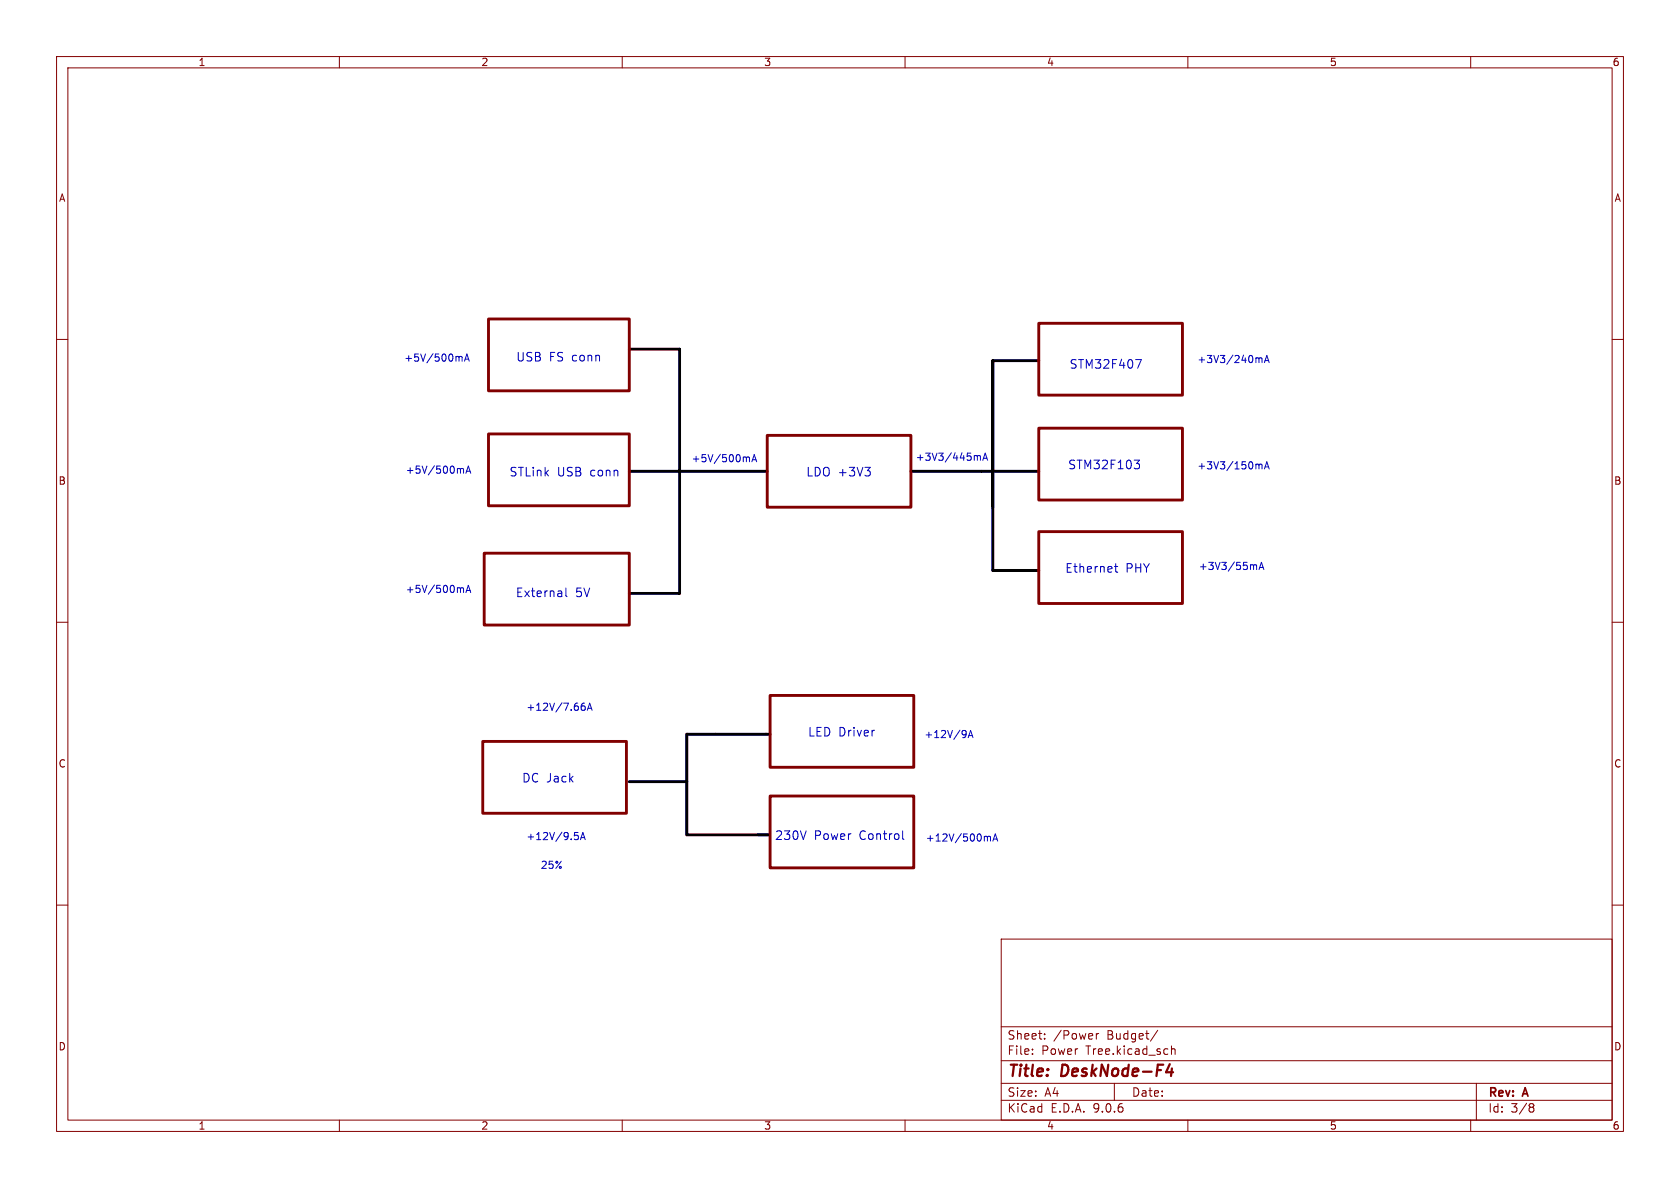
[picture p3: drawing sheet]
<svg xmlns="http://www.w3.org/2000/svg" width="297mm" height="210mm" viewBox="0 0 297 210" stroke-linecap="round" stroke-linejoin="round" font-family="sans-serif">
<g fill="none" stroke="#840000" stroke-width=".18">
<path d="M10 10h277v190h-277zM12 12h273v186h-273zM60 10v2M110 10v2M160 10v2M210 10v2M260 10v2M10 60h2M285 60h2M10 110h2M285 110h2M10 160h2"/>
<path d="M177 166h108v32h-108zM285 160h2M60 198v2M110 198v2M160 198v2M177 194.5h108M177 191.5h108M177 187.5h108M177 181.5h108M182.5 186.3v.1M182.5 185.5v.1M184.7 183.6v.1"/>
<path d="M184.7 182.8v.1M193.8 182.7v1M194.2 182.7l-.2 .1-.2 .2M197 191.5v3M204.7 182.1l-1.3 2M207.1 184.9v1.5M207.1 185.5l.2-.1 .4 .1v.9M210 198v2M260 198v2M261 191.5v6.5M270.6 195.1l.4 .1 .2 .2-.3 .3M270.6 195.7h.3"/>
<path d="M270.9 195.7l.2 .2 .1 .4-.2 .2-.4 .1"/>
</g>
<path d="M206.8 188.1l-.7 1.4h1.3M207.2 188.9l-.2 1.3" fill="none" stroke="#840000" stroke-width=".4"/>
<path d="M111.3 61.7h8.8v43.2h-8.8M183.6 63.8h-8.1v37h8.1M111.3 83.3h24.3M161 83.3h22.6M111.3 138.2h10.1M136.1 129.8h-14.7v17.8h14.5" fill="none" stroke="#000" stroke-width=".51"/>
<g fill="none" stroke="#0000c2" stroke-width=".18">
<path d="M81.2 63.1h.4l.1 .7M82.1 63.8l.4-1.2 .5 1.2M82.2 63.5h.6M200.8 63.6h1l-.7 1.5M222.4 63.3l.2 .1M222.6 63.4v.7M222.6 63.4l.1-.1h.4v.8M223.5 64.1l.5-1.3 .4 1.3M223.7 63.7h.6M81.5 82.9h.4v.8M82.4 83.7l.4-1.3 .4 1.3M82.5 83.3h.6"/>
<path d="M132 80.8h.4l.1 .8M132.9 81.6l.4-1.2 .5 1.2M133 81.3h.6M152.9 82.6h1l-.6 .6M153.8 83.3v.7M172.6 80.5l.2 .2M172.8 80.7v.7M172.8 80.7l.2-.2 .3 .1v.8M173.8 81.4l.4-1.3 .4 1.3M173.9 81h.6M197.2 99.6v1.3l.4 .3M200.5 81.3h.9l-.5 .6 .5 .2v.5l-.2 .3h-.5"/>
<path d="M221.7 99.9h.4l.1 .8M222.4 82.1l.2 .1M222.6 82.2v.7M222.6 82.2l.1-.1h.4v.8M223.5 82.9l.5-1.3 .4 1.3M223.7 82.5h.6M81.5 104h.4v.7M82.4 104.7l.4-1.2 .4 1.2M82.5 104.4h.6M100 103.9v1.4l.3 .2M197 100.1h.6M222.6 100.7l.4-1.3 .4 1.3"/>
<path d="M222.7 100.3h.6M102.8 124.9l.4-.1 .3 .2-.2 .5-.3 .1-.2-.2M103.3 124.3l-.3 .1-.2 .2M103.8 125.6l.5-1.3 .4 1.3M103.9 125.2h.7M154.5 129.1h.1M170.7 129.2v.9M170.8 129.7l-.1 .1M171.2 130.4l.4-1.3 .4 1.3M171.3 130h.6M101.6 147.2h.6M101.7 147.6h.3l.3 .3-.2 .5h-.4"/>
<path d="M102.6 148.4l.4-1.2 .5 1.2M102.7 148.1h.6M159.6 146.9v1.3l.2 .2M174.4 147.8l.2 .2M174.6 148v.7M174.6 148l.1-.2 .3 .1 .1 .8M175.5 148.7l.5-1.3 .4 1.3M175.7 148.3h.6"/>
</g>
<path d="M86.4 56.4h24.9v12.7h-24.9zM183.6 57.2h25.4v12.7h-25.4zM86.4 76.7h24.9v12.7h-24.9zM135.6 77h25.4v12.7h-25.4zM183.6 75.7h25.4v12.7h-25.4zM85.6 97.8h25.7v12.7h-25.7zM183.6 94h25.4v12.7h-25.4zM85.3 131.1h25.4v12.7h-25.4zM136.1 122.9h25.4v12.7h-25.4zM136.1 140.7h25.4v12.7h-25.4z" fill="none" stroke="#800000" stroke-width=".51"/>
<g font-size="2.8" fill="#840000">
<text x="178" y="190.9">Title:</text>
<text x="187.7" y="190.9">DeskNode-F4</text>
</g>
<g font-size="2.1" fill="#0000c2">
<text x="91.2" y="64">USB</text>
<text x="97.1" y="64">FS conn</text>
<text x="189" y="65.3">STM32F407</text>
<text x="188.7" y="83.1">STM32F103</text>
<text x="90" y="84.3">STLink</text>
<text x="98.5" y="84.3">USB</text>
<text x="104.4" y="84.3">conn</text>
<text x="142.5" y="84.3">LDO +3V3</text>
<text x="188.2" y="101.4">Ethernet</text>
<text x="199" y="101.4">PHY</text>
<text x="91.1" y="105.7">External</text>
<text x="101.7" y="105.7">5V</text>
<text x="142.7" y="130.3">LED Driver</text>
<text x="92.2" y="138.4">DC Jack</text>
<text x="136.9" y="148.6">230V</text>
<text x="143.9" y="148.6">Power</text>
<text x="151.9" y="148.6">Control</text>
</g>
<g font-size="2.1" fill="#840000">
<text x="178" y="184">Sheet:</text>
<text x="186.2" y="184">/Power</text>
<text x="195.7" y="184">Budget/</text>
<text x="178" y="186.7">File:</text>
<text x="184.1" y="186.7">Power</text>
<text x="192" y="186.7">Tree.kicad_sch</text>
<text x="178" y="196.9">KiCad</text>
<text x="178" y="194.1">Size:</text>
<text x="184.7" y="194.1">A4</text>
<text x="185.7" y="196.9">E.D.A.</text>
<text x="193.3" y="196.9">9.0.6</text>
<text x="200" y="194.1">Date:</text>
<text x="263" y="194.3">Rev:</text>
<text x="263" y="196.9">Id:</text>
<text x="267.1" y="196.9">3/8</text>
<text x="269.4" y="194.3">A</text>
</g>
<g font-size="1.8" fill="#840000">
<text x="35" y="11.9">1</text>
<text x="85" y="11.9">2</text>
<text x="135" y="11.9">3</text>
<text x="185" y="11.9">4</text>
<text x="235" y="11.9">5</text>
<text x="285" y="11.9">6</text>
<text x="10.3" y="35.9">A</text>
<text x="285.3" y="35.9">A</text>
<text x="10.3" y="85.9">B</text>
<text x="285.3" y="85.9">B</text>
<text x="10.3" y="135.9">C</text>
<text x="285.3" y="135.9">C</text>
<text x="10.3" y="185.9">D</text>
<text x="285.3" y="185.9">D</text>
<text x="35" y="199.9">1</text>
<text x="85" y="199.9">2</text>
<text x="135" y="199.9">3</text>
<text x="185" y="199.9">4</text>
<text x="235" y="199.9">5</text>
<text x="285" y="199.9">6</text>
</g>
<g font-size="1.8" fill="#0000c2">
<text x="71.4" y="64">+5V/500mA</text>
<text x="211.6" y="64.3">+3V3/240mA</text>
<text x="71.6" y="83.8">+5V/500mA</text>
<text x="122.2" y="81.8">+5V/500mA</text>
<text x="161.8" y="81.5">+3V3/445mA</text>
<text x="211.6" y="83.1">+3V3/150mA</text>
<text x="211.8" y="100.8">+3V3/55mA</text>
<text x="71.6" y="104.9">+5V/500mA</text>
<text x="93" y="125.7">+12V/7.66A</text>
<text x="163.3" y="130.6">+12V/9A</text>
<text x="93" y="148.6">+12V/9.5A</text>
<text x="163.6" y="148.8">+12V/500mA</text>
<text x="95.5" y="153.7">25%</text>
</g>
</svg>
